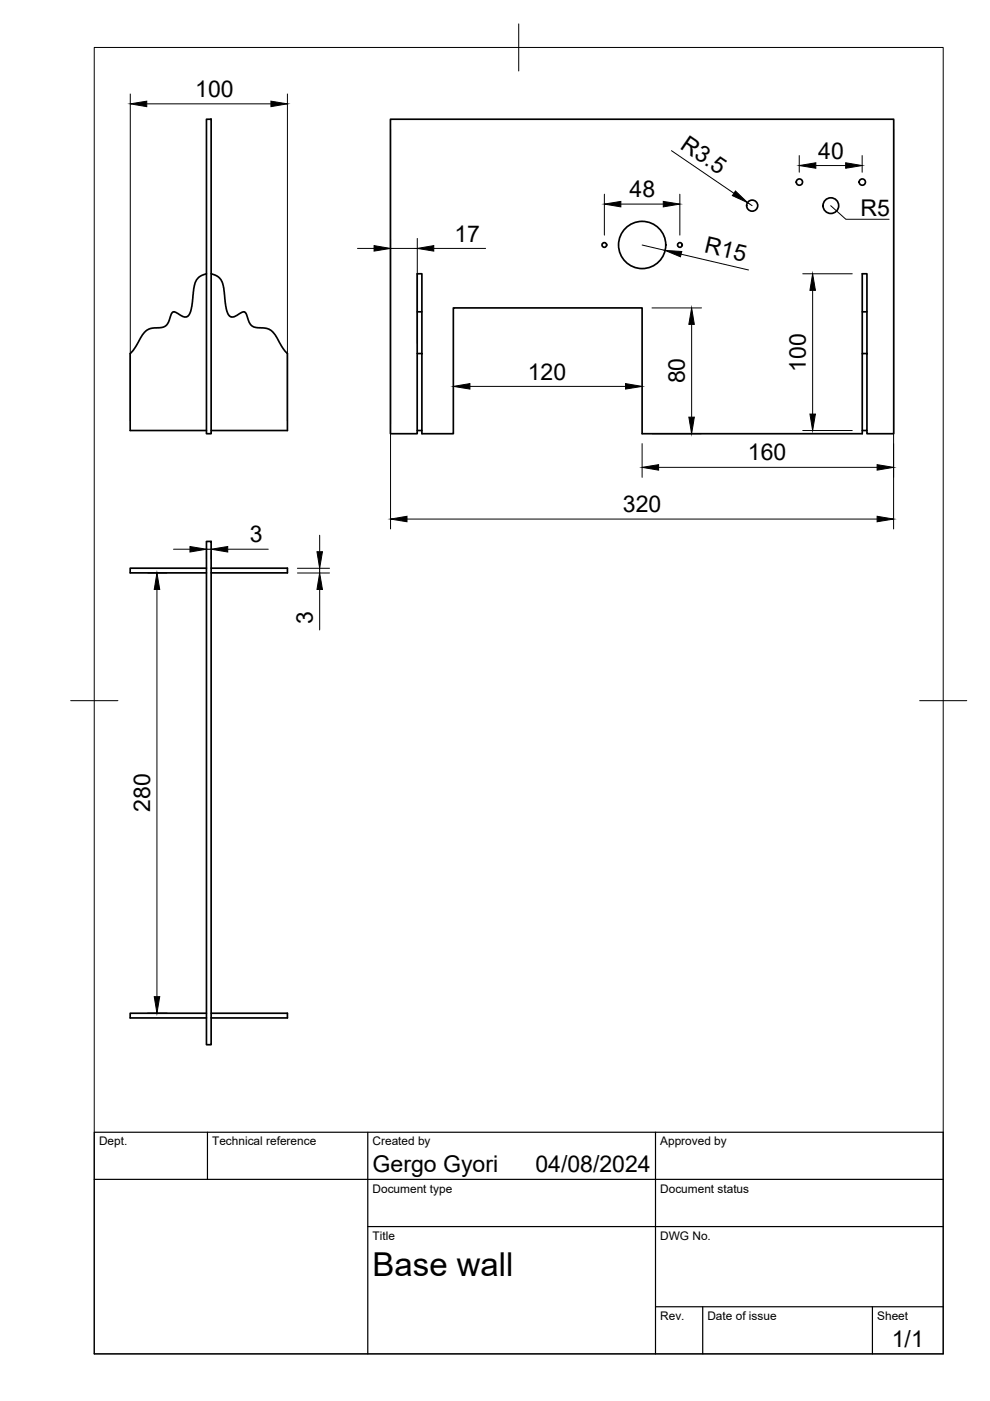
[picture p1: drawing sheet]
<svg xmlns="http://www.w3.org/2000/svg" width="210mm" height="297mm" viewBox="0 0 210 297" stroke-linecap="round" stroke-linejoin="round" font-family="sans-serif">
<!-- layer: Visible -->
<g fill="none" stroke="#000" stroke-width=".36">
<path d="M43.8 25.3h1v66.7h-1zM43.8 58l-1.5 .7-.8 1-.4 1.5-.5 4.2-.7 1.5-.2 .2-.6 .1-1.8-1h-.7l-.4 .6-.5 1.6-.6 .7-.9 .4-2.3 .2-1.3 .7-1.9 3.2-1.1 1.4v16.3h16.2M44.8 58l1.4 .7 .9 1 .4 1.5 .5 4.2 .6 1.5 .3 .2 .5 .1 1.9-1h.6l.4 .6 .6 1.6 .5 .7 1 .4 2.3 .2 1.2 .7 1.9 3.2 1.1 1.4v16.3h-16.1M88.5 75h1v16.3h-1zM88.5 75v-17h1v17M88.5 66.1h1M182.8 75h1v16.3h-1zM182.8 75v-17h1v17M182.8 66.1h1M88.5 91.3v.7h-5.7v-66.7h106.7v66.7h-5.7v-.7M89.5 91.3v.7h6.6v-26.7h40v26.7h46.7v-.7M43.8 114.8h1v106.7h-1z"/>
<path d="M43.8 120.5h-16.2v1h16.2M44.8 120.5h16.1v1h-16.1M43.8 214.8h-16.2v1h16.2M44.8 214.8h16.1v1h-16.1"/>
<circle cx="169.5" cy="38.6" r=".67"/>
<circle cx="182.8" cy="38.6" r=".67"/>
<circle cx="128.1" cy="51.9" r=".5"/>
<circle cx="136.2" cy="51.9" r="5"/>
<circle cx="144.2" cy="51.9" r=".5"/>
<circle cx="159.5" cy="43.6" r="1.17"/>
<circle cx="176.2" cy="43.6" r="1.66"/>
</g>
<!-- layer: TITLEBLOCK -->
<path d="M20 240.1h180v46.9h-180zM20 250h180M44 240.1v9.9M78 240.1v46.9M139 240.1v46.9M78 260.1h122M139 277.1h61M149 277.1v9.9M185 277.1v9.9" fill="none" stroke="#000" stroke-width=".25"/>
<!-- layer: FD_Dimensions -->
<g fill="none" stroke="#000" stroke-width=".21">
<path d="M27.6 19.9v69.3M60.9 19.9v69.3M31.1 22h26.3M82.8 27.4v84.7M142.4 31.9l13.2 9.1M169.5 33v3.5M173 35.1h6.3M182.8 33v3.5M189.5 27.4v84.7M75.8 52.7h3.5M82.8 52.7h5.7M88.5 50.6v22.2"/>
<path d="M92 52.7h11M128.1 41.2v8.7M131.6 43.3h9M136.1 52l4.9 1.1M144.1 41.2v8.7M144.4 53.9l14.3 3.3M158.5 43l1 .6M170.2 58h10.5M138.2 65.3h10.5M146.6 68.8v19.6M172.3 61.6v26.2M99.6 81.9h33"/>
<path d="M136.1 94.1v7.1M138.2 92h10.5M139.6 99.1h46.4M170.2 91.3h10.5M36.8 116.4h3.5M43.8 116.9v1.6M43.8 116.4h1M44.8 116.9v1.6M48.3 116.4h8.6M67.8 113.5v3.5M86.3 110.1h99.7M31.3 121.5h4.1"/>
<path d="M33.3 125v86.3M63.1 121.5h6.8M63.1 120.5h6.8M67.8 120.5v1M67.8 125v8.6M31.3 214.8h4.1"/>
</g>
<g fill="#000" stroke="#000" stroke-width=".21">
<path d="M27.6 22l3.5-.6v1.2zM57.4 21.4l3.5 .6-3.5 .6zM169.5 35.1l3.5-.6v1.2zM179.3 34.5l3.5 .6-3.5 .6zM79.3 52.1l3.5 .6-3.5 .5zM88.5 52.7l3.5-.6v1.1zM128.1 43.3l3.5-.6v1.2zM140.6 42.7l3.5 .6-3.5 .6zM141 53.1l3.5 .2-.2 1.1zM155.9 40.5l2.6 2.5-3.2-1.5zM146.6 65.3l.6 3.5h-1.2zM172.3 58l.6 3.6h-1.2z"/>
<path d="M96.1 81.9l3.5-.6v1.2zM132.6 81.3l3.5 .6-3.5 .6zM136.1 99.1l3.5-.6v1.2zM146 88.4h1.2l-.6 3.6zM171.7 87.8h1.2l-.6 3.5zM186 98.5l3.5 .6-3.5 .6zM40.3 115.9l3.5 .5-3.5 .6zM44.8 116.4l3.5-.5v1.1zM67.2 117h1.2l-.6 3.5zM82.8 110.1l3.5-.6v1.1zM186 109.5l3.5 .6-3.5 .5zM33.3 121.5l.6 3.5h-1.2z"/>
<path d="M67.8 121.5l.6 3.5h-1.2zM32.7 211.3h1.2l-.6 3.5z"/>
</g>
<!-- layer: Leaders -->
<path d="M176.1 43.6l3.2 2.9h9.2" fill="none" stroke="#000" stroke-width=".21"/>
<!-- layer: BORDER -->
<path d="M20 10.1h180v276.9h-180zM110 5.1v10M15 148.6h10M195 148.6h10" fill="none" stroke="#000" stroke-width=".21"/>
<text font-size="7" x="79" y="270.6">Base wall</text>
<g font-size="4.9">
<text x="41.4" y="20.6">100</text>
<text x="144" y="31.3" transform="rotate(34 144 31.3)">R3.5</text>
<text x="173.5" y="33.6">40</text>
<text x="133.5" y="41.8">48</text>
<text x="182.5" y="45.8">R5</text>
<text x="96.3" y="51.3">17</text>
<text x="149.1" y="53.5" transform="rotate(13 149.1 53.5)">R15</text>
<text x="111.9" y="80.5">120</text>
<text x="145.2" y="81.3" transform="rotate(-90 145.2 81.3)">80</text>
<text x="170.8" y="78.9" transform="rotate(-90 170.8 78.9)">100</text>
<text x="158.6" y="97.6">160</text>
<text x="132.1" y="108.6">320</text>
<text x="53" y="115">3</text>
<text x="66.3" y="132.4" transform="rotate(-90 66.3 132.4)">3</text>
<text x="31.8" y="172.2" transform="rotate(-90 31.8 172.2)">280</text>
<text x="79" y="248.5">Gergo Gyori</text>
<text x="113.5" y="248.5">04/08/2024</text>
<text x="189.1" y="285.7">1/1</text>
</g>
<g font-size="2.5">
<text x="21" y="242.9">Dept.</text>
<text x="45" y="242.9">Technical reference</text>
<text x="79" y="242.9">Created by</text>
<text x="140" y="242.9">Approved by</text>
<text x="79" y="252.8">Document type</text>
<text x="140" y="252.8">Document status</text>
<text x="79" y="262.9">Title</text>
<text x="140" y="262.9">DWG No.</text>
<text x="140" y="279.9">Rev.</text>
<text x="150" y="279.9">Date of issue</text>
<text x="186" y="279.9">Sheet</text>
</g>
</svg>
